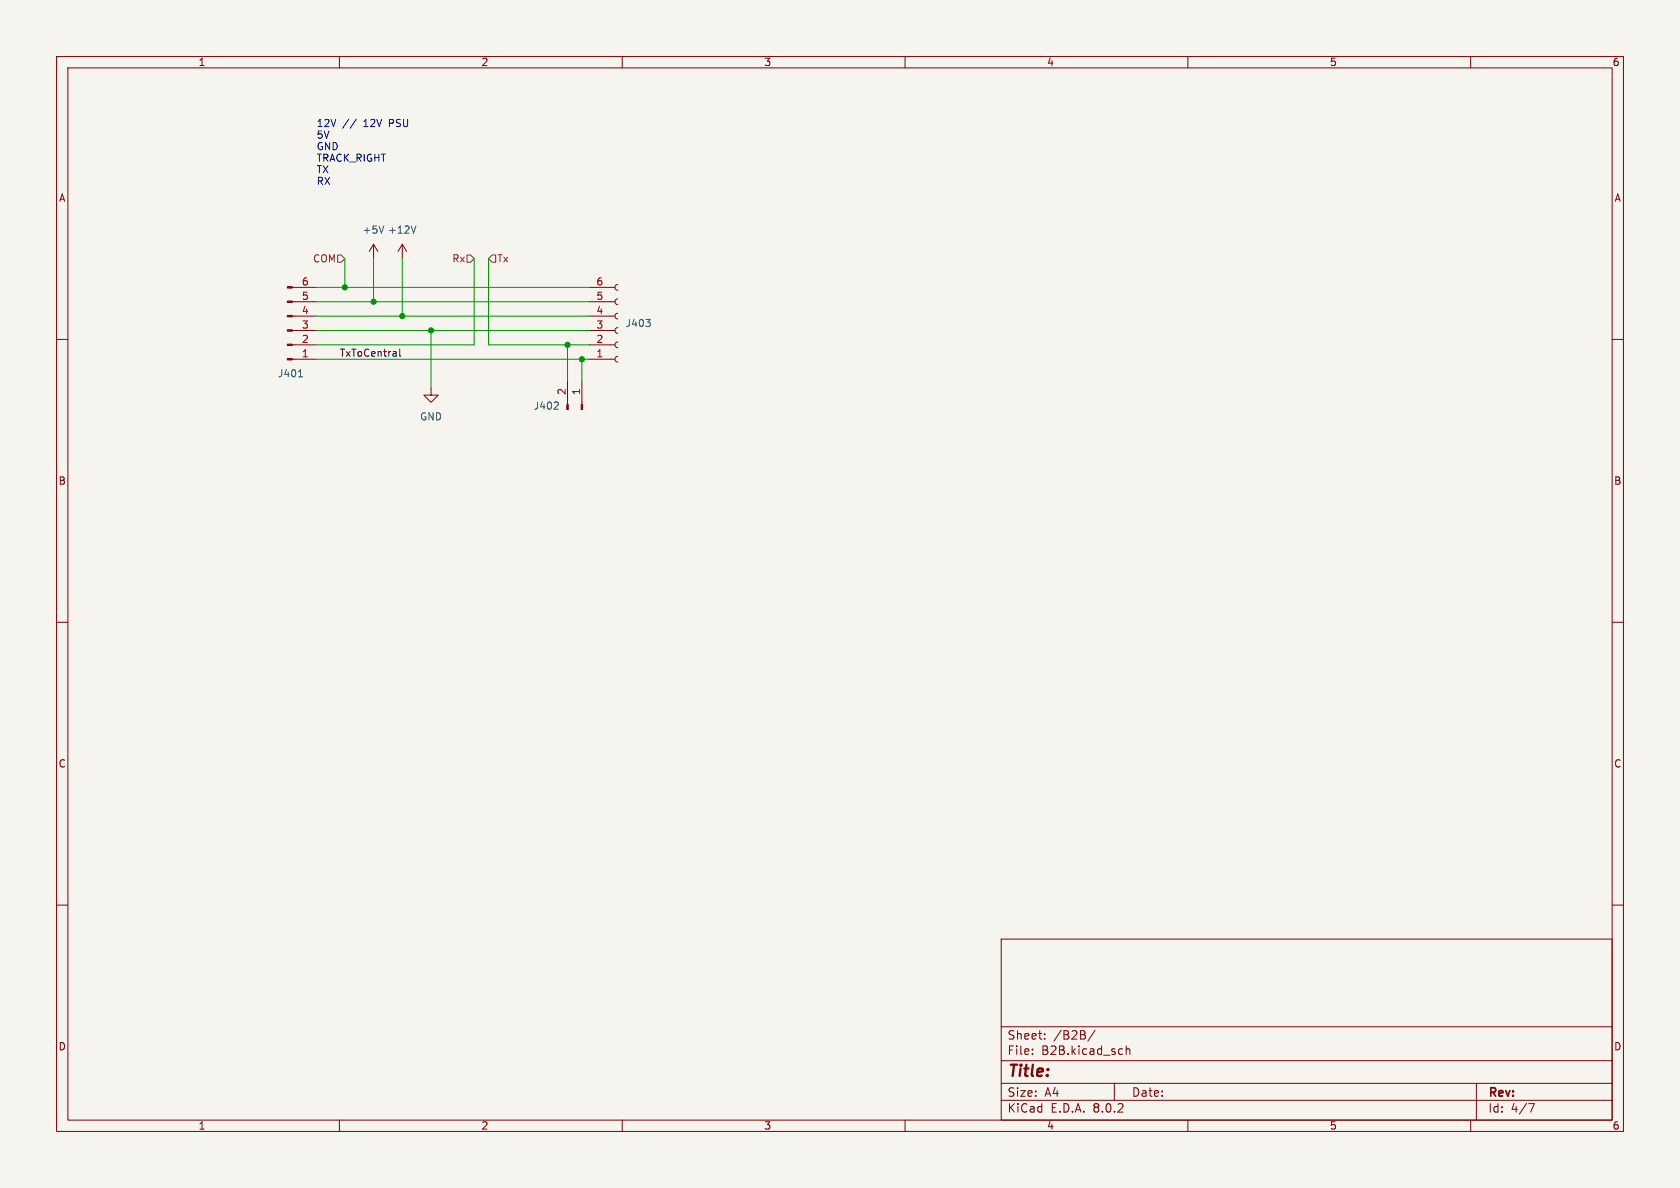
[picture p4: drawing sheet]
<svg xmlns="http://www.w3.org/2000/svg" width="297mm" height="210mm" viewBox="0 0 297 210" stroke-linecap="round" stroke-linejoin="round" font-family="sans-serif">
<path d="M0 0h297v210h-297z" fill="#f5f4ef" stroke="#f5f4ef" stroke-width=".18"/>
<g fill="none" stroke="#840000" stroke-width=".18">
<path d="M10 10h277v190h-277zM12 12h273v186h-273zM60 10v2M110 10v2M160 10v2M210 10v2M260 10v2M10 60h2M51.7 50.8h4.2M51.7 53.3h4.2M51.7 55.9h4.2M51.7 58.4h4.2"/>
<path d="M66 43.2l-.7 1.3M66 43.2v2.5M66 43.2l.8 1.3M71.1 43.2l-.7 1.3M71.1 43.2v2.5M71.1 43.2l.8 1.3M104.1 50.8h4.6M104.1 53.3h4.6M104.1 55.9h4.6M104.1 58.4h4.6M109.2 50.3l-.3 .1-.2 .4 .2 .4 .3 .1M109.2 52.8l-.3 .2-.2 .3 .2 .4 .3 .1"/>
<path d="M109.2 55.4l-.3 .1-.2 .4 .2 .3 .3 .2M109.2 57.9l-.3 .2-.2 .3 .2 .4 .3 .1M285 60h2M51.7 61h4.2M51.7 63.5h4.2M76.2 68.6v1.3h1.3l-1.3 1.2-1.3-1.2h1.3M100.3 67.3v4.2M102.9 67.3v4.2M104.1 61h4.6M104.1 63.5h4.6M109.2 60.5l-.3 .1-.2 .4 .2 .3 .3 .2M109.2 63l-.3 .1-.2 .4 .2 .4 .3 .1"/>
<path d="M10 110h2M285 110h2M10 160h2M285 160h2M177 166h108v32h-108zM60 198v2M110 198v2M160 198v2M177 194.5h108M177 191.5h108M177 187.5h108M177 181.5h108"/>
<path d="M182.5 186.3v.1M182.5 185.5v.1M184.7 183.6v.1M184.7 182.8v.1M193.6 182.1l-1.3 2M197 191.5v3M199.1 184.9v1.5M199.1 185.5l.2-.1 .4 .1v.9M210 198v2M260 198v2M261 191.5v6.5M270.2 195.1h1l-.6 1.5"/>
</g>
<g fill="#840000" stroke="#840000" stroke-width=".18">
<path d="M50.8 50.7h.9v.2h-.9z"/>
<path d="M50.8 53.2h.9v.3h-.9z"/>
<path d="M50.8 55.8h.9v.2h-.9z"/>
<path d="M50.8 58.3h.9v.2h-.9z"/>
<path d="M50.8 60.8h.9v.3h-.9z"/>
<path d="M50.8 63.4h.9v.2h-.9z"/>
<path d="M100.2 71.5h.3v.9h-.3z"/>
<path d="M102.7 71.5h.3v.9h-.3z"/>
</g>
<path d="M67.9 39.9l-.5 1.3M73.5 39.9l-.4 1.3M114.2 56.5h.8l-.5 .4M114.8 57l.2 .2-.2 .5M52.8 66.6h.7M98.6 71.1l.1 .2-.1 .3-.7 .7h.8" fill="none" stroke="#006464" stroke-width=".18"/>
<path d="M59.7 45.1h.6l.7 .6-.7 .7h-.6zM82.5 45.1h.7l.6 .6-.6 .7h-.7zM87 45.1h.6v1.3h-.6l-.6-.7z" fill="none" stroke="#725600" stroke-width=".18"/>
<path d="M70.7 61.7v1.1l.1 .2" fill="none" stroke="#0f0f0f" stroke-width=".18"/>
<path d="M61.7 21.1l-1.1 1.6M63 21.1l-1.1 1.6" fill="none" stroke="#0000c2" stroke-width=".18"/>
<g fill="none" stroke="#009600" stroke-width=".18">
<path d="M55.9 55.9h48.2M55.9 50.8h48.2M55.9 53.3h48.2M55.9 58.4h48.2M61 45.7v5.1M66 45.7v7.6M71.1 45.7v10.2M76.2 58.4v10.2M83.8 45.7v15.3h-27.9M86.4 45.7v15.3h17.7M55.9 63.5h48.2M100.3 61v6.3"/>
<path d="M102.9 63.5v3.8"/>
</g>
<g fill="#009600" stroke="#009600" stroke-width=".18">
<circle cx="66" cy="53.3" r=".46"/>
<circle cx="61" cy="50.8" r=".46"/>
<circle cx="71.1" cy="55.9" r=".46"/>
<circle cx="100.3" cy="61" r=".46"/>
<circle cx="102.9" cy="63.5" r=".46"/>
<circle cx="76.2" cy="58.4" r=".46"/>
</g>
<text font-size="2.8" fill="#840000" x="178" y="190.9">Title:</text>
<g font-size="2.1" fill="#840000">
<text x="178" y="184">Sheet:</text>
<text x="186.2" y="184">/B2B/</text>
<text x="178" y="186.7">File:</text>
<text x="184.1" y="186.7">B2B.kicad_sch</text>
<text x="178" y="196.9">KiCad</text>
<text x="178" y="194.1">Size:</text>
<text x="184.7" y="194.1">A4</text>
<text x="185.7" y="196.9">E.D.A.</text>
<text x="193.3" y="196.9">8.0.2</text>
<text x="200" y="194.1">Date:</text>
<text x="263" y="194.3">Rev:</text>
<text x="263" y="196.9">Id:</text>
<text x="267.1" y="196.9">4/7</text>
</g>
<g font-size="1.8" fill="#840000">
<text x="35" y="11.9">1</text>
<text x="85" y="11.9">2</text>
<text x="135" y="11.9">3</text>
<text x="185" y="11.9">4</text>
<text x="235" y="11.9">5</text>
<text x="285" y="11.9">6</text>
<text x="10.3" y="35.9">A</text>
<text x="285.3" y="35.9">A</text>
<text x="10.3" y="85.9">B</text>
<text x="285.3" y="85.9">B</text>
<text x="10.3" y="135.9">C</text>
<text x="285.3" y="135.9">C</text>
<text x="10.3" y="185.9">D</text>
<text x="285.3" y="185.9">D</text>
<text x="35" y="199.9">1</text>
<text x="85" y="199.9">2</text>
<text x="135" y="199.9">3</text>
<text x="185" y="199.9">4</text>
<text x="235" y="199.9">5</text>
<text x="285" y="199.9">6</text>
</g>
<g font-size="1.8" fill="#0000c2">
<text x="55.9" y="22.5">12V</text>
<text x="64.4" y="22.5">12V</text>
<text x="69.1" y="22.5">PSU</text>
<text x="55.9" y="24.6">5V</text>
<text x="55.9" y="26.6">GND</text>
<text x="55.9" y="28.7">TRACK_RIGHT</text>
<text x="55.9" y="30.7">TX</text>
<text x="55.9" y="32.8">RX</text>
</g>
<g font-size="1.8" fill="#006464">
<text x="64" y="41.5">+5V</text>
<text x="68.5" y="41.5">+12V</text>
<text x="110.5" y="58">J403</text>
<text x="49" y="66.9">J401</text>
<text x="74.2" y="74.5">GND</text>
<text x="94.3" y="72.6">J402</text>
</g>
<g font-size="1.8" fill="#725600">
<text x="55.2" y="46.6">COM</text>
<text x="79.9" y="46.6">Rx</text>
<text x="87.8" y="46.6">Tx</text>
</g>
<g font-size="1.8" fill="#a90000">
<text x="53.3" y="53.1">5</text>
<text x="53.3" y="50.5">6</text>
<text x="105.3" y="53.1">5</text>
<text x="105.3" y="50.5">6</text>
<text x="53.3" y="58.2">3</text>
<text x="53.3" y="55.6">4</text>
<text x="105.3" y="58.2">3</text>
<text x="105.3" y="55.6">4</text>
<text x="53.3" y="63.2">1</text>
<text x="53.3" y="60.7">2</text>
<text x="105.3" y="63.2">1</text>
<text x="105.3" y="60.7">2</text>
<text x="100.1" y="69.9" transform="rotate(-90 100.1 69.9)">2</text>
<text x="102.6" y="69.9" transform="rotate(-90 102.6 69.9)">1</text>
</g>
<text font-size="1.8" fill="#0f0f0f" x="60" y="63.2">TxToCentral</text>
</svg>
